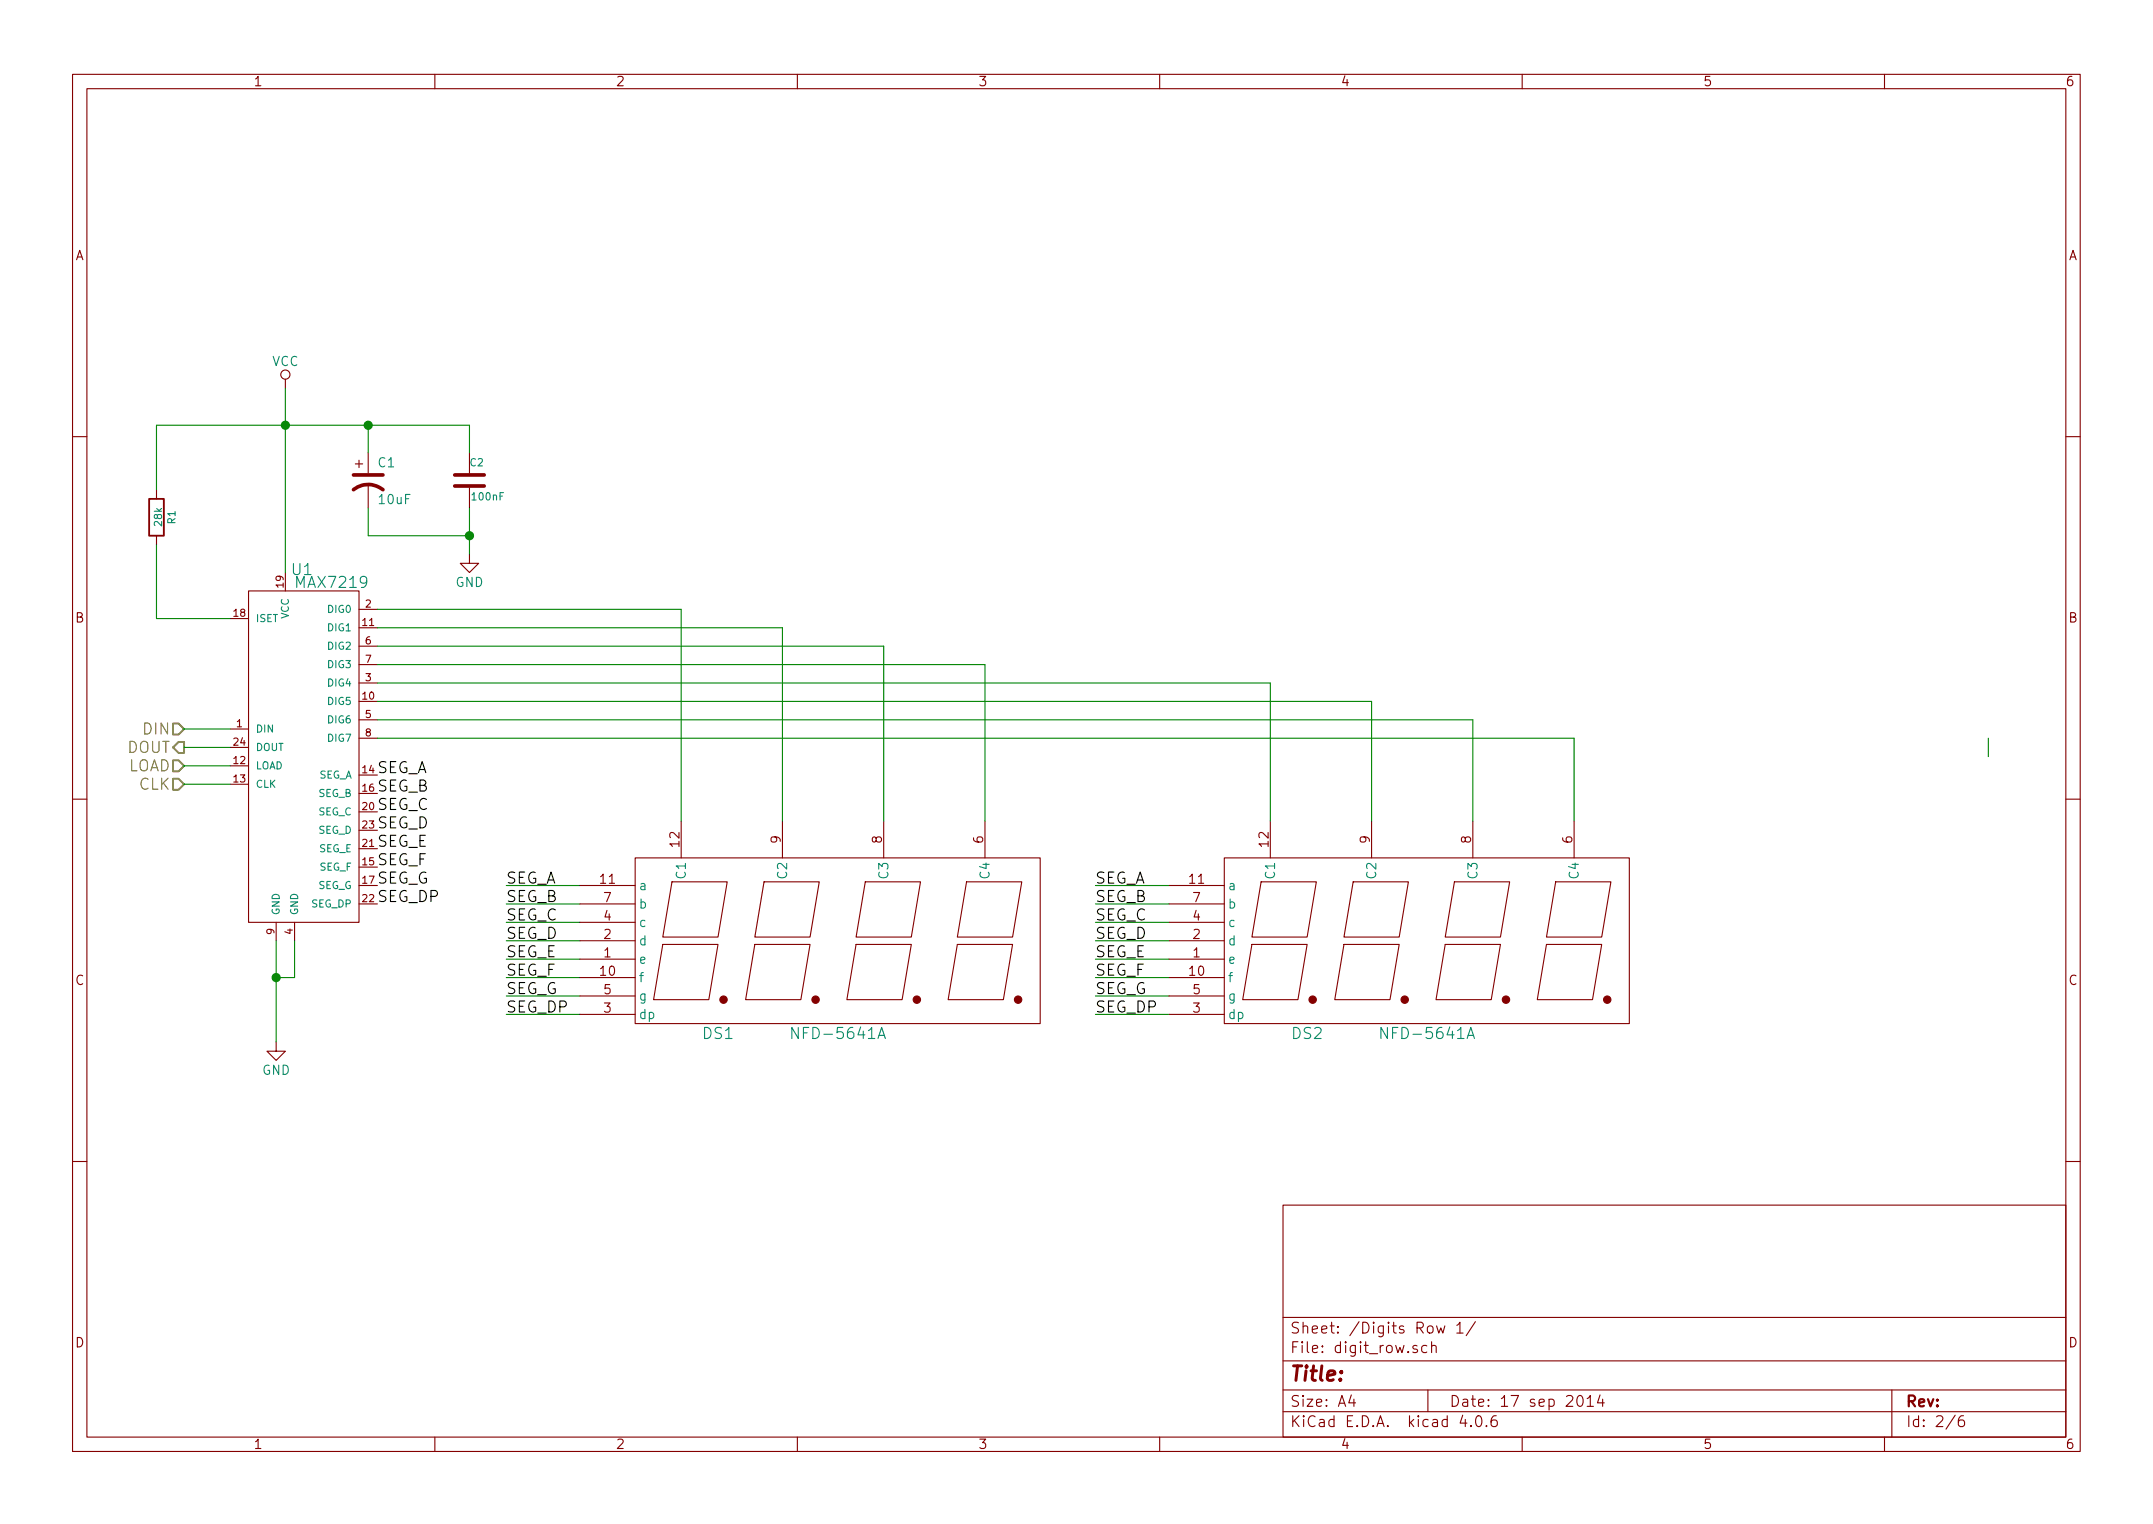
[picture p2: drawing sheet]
<svg xmlns="http://www.w3.org/2000/svg" width="297mm" height="210mm" viewBox="0 0 297 210" stroke-linecap="round" stroke-linejoin="round" font-family="sans-serif">
<g fill="none" stroke="#840000" stroke-width=".15">
<path d="M10 10.3h277v189.9h-277zM12 12.2h273v186.1h-273zM60 10.3v1.9M110 10.3v1.9M160 10.3v1.9M210 10.3v1.9M260 10.3v1.9M39.4 52.3v1.3M10 60.2h2M21.6 67.6v1.2M21.6 73.9v1.3M39.4 79v2.5"/>
<path d="M49 64h1M49.5 63.5v1M50.8 62.5v2.8M50.8 66.8v3.3M64.8 76.4v1.3h1.2l-1.2 1.3-1.3-1.3h1.3M64.8 62.5v2.8M64.8 67.3v2.8M285 60.2h2M31.7 85.3h2.6M34.3 81.5h15.2v45.7h-15.2zM49.5 84.1h2.6M49.5 94.2h2.6"/>
<path d="M49.5 99.3h2.6M49.5 89.1h2.6M49.5 91.7h2.6M49.5 96.8h2.6M49.5 86.6h2.6M10 110.3h2M31.7 100.6h2.6M31.7 105.7h2.6M31.7 108.2h2.6M31.7 103.1h2.6M49.5 101.8h2.6M49.5 112h2.6"/>
<path d="M49.5 117.1h2.6M49.5 114.5h2.6M49.5 106.9h2.6M49.5 119.6h2.6M49.5 109.5h2.6M87.6 118.4h55.9v22.8h-55.9zM94 113.3v5.1M107.9 113.3v5.1M121.9 113.3v5.1M135.9 113.3v5.1M168.9 118.4h55.9v22.8h-55.9zM175.3 113.3v5.1"/>
<path d="M189.2 113.3v5.1M203.2 113.3v5.1M217.2 113.3v5.1M285 110.3h2M38.1 127.2v2.6M40.6 127.2v2.6M49.5 124.7h2.6M49.5 122.2h2.6M80 124.7h7.6M80 122.2h7.6M80 132.3h7.6M80 129.8h7.6"/>
<path d="M80 139.9h7.6M80 127.2h7.6M80 137.4h7.6M80 134.9h7.6M91.4 130.3h7.7l-1.3 7.6h-7.6zM92.7 121.7h7.6l-1.2 7.6h-7.7zM104.1 130.3h7.7l-1.3 7.6h-7.6zM105.4 121.7h7.6l-1.2 7.6h-7.7zM118.1 130.3h7.6l-1.2 7.6h-7.7zM119.4 121.7h7.6l-1.3 7.6h-7.6zM132.1 130.3h7.6l-1.3 7.6h-7.6zM133.3 121.7h7.7l-1.3 7.6h-7.6z"/>
<path d="M161.3 124.7h7.6M161.3 122.2h7.6M161.3 132.3h7.6M161.3 129.8h7.6M161.3 139.9h7.6M161.3 127.2h7.6M161.3 137.4h7.6M161.3 134.9h7.6M172.7 130.3h7.6l-1.2 7.6h-7.7zM174 121.7h7.6l-1.3 7.6h-7.6zM185.4 130.3h7.6l-1.2 7.6h-7.7zM186.7 121.7h7.6l-1.3 7.6h-7.6z"/>
<path d="M199.4 130.3h7.6l-1.3 7.6h-7.6zM200.7 121.7h7.6l-1.3 7.6h-7.6zM213.4 130.3h7.6l-1.3 7.6h-7.6zM214.6 121.7h7.6l-1.2 7.6h-7.6zM38.1 143.8v1.2h1.3l-1.3 1.3-1.3-1.3h1.3M10 160.2h2M177 166.3h108v32h-108zM285 160.2h2M60 198.3v1.9M110 198.3v1.9M160 198.3v1.9M177 194.8h108"/>
<path d="M177 191.8h108M177 187.8h108M177 181.8h108M186.4 192.5l-.3 1h.9M186.8 193v1M195.5 185.7a.37 .37 0 0 0-.6 .1v.1a.54 .54 0 0 0 .6 .3l.1 .1-.1 .2-.1 .1-.5-.1M196.8 185.7l-.4-.1-.3 .3 .1 .6 .2 .1 .4-.1M197 191.8v3M197.5 185.7a.38 .38 0 0 1 .6 .1v.8M197.5 185.1v1.5M198.2 182.9l.3 1 .3-.7 .3 .7 .2-1M201 182.8l.4-.4v1.5"/>
<path d="M201 183.9h.9M201.8 195.2l-.4 1.1h1M202.9 196.7h.1l-.1 .1v-.1v.1M203.6 182.3l-1.3 2M203.8 195.4a.34 .34 0 0 1 .6 .2 .77 .77 0 0 1-.5 1.2 .97 .97 0 0 1-.1-1.4zM205.1 196.7h.1l-.1 .1-.1-.1h.1v.1M206.4 195.3a.59 .59 0 0 0-.7 .7l.1 .7 .2 .1h.3l.2-.1 .1-.5-.2-.2-.4-.1-.3 .3M210 198.3v1.9M217.7 192.7a.35 .35 0 0 1 .4-.2 .35 .35 0 0 1 .2 .3 .77 .77 0 0 1-.4 1.2 .9 .9 0 0 1-.2-1.3zM219 193l.4-.5v1.5M219 194h.8M220.8 192.5l-.4 1h.9"/>
<path d="M221.1 193v1M260 198.3v1.9M261 191.8v6.5M269.7 195.2l-1.2 2M270.9 195.3a.59 .59 0 0 0-.7 .7l.1 .7 .2 .1h.3l.2-.1v-.5l-.1-.2-.4-.1-.3 .3"/>
<circle cx="39.4" cy="51.7" r=".63"/>
</g>
<g fill="none" stroke="#008400" stroke-width=".15">
<path d="M39.4 53.6v25.4M50.8 58.7v3.8M21.6 75.2v10.1h10.1M50.8 70.1v3.8h14M64.8 62.5v-3.8h-43.2v8.9M64.8 70.1v6.3M52.1 84.1h41.9v29.2M52.1 86.6h55.8v26.7M52.1 89.1h69.8v24.2M52.1 91.7h83.8v21.6M52.1 94.2h123.2v19.1M52.1 96.8h137.1v16.5"/>
<path d="M52.1 99.3h151.1v14M25.4 108.2h6.3M25.4 105.7h6.3M25.4 103.1h6.3M25.4 100.6h6.3M52.1 101.8h165.1v11.5M274.3 101.8v2.6M38.1 129.8v14M40.6 129.8v5.1h-2.5M69.8 134.9h10.2M69.8 122.2h10.2M69.8 124.7h10.2"/>
<path d="M69.8 127.2h10.2M69.8 129.8h10.2M69.8 132.3h10.2M69.8 137.4h10.2M69.8 139.9h10.2M151.1 134.9h10.2M151.1 122.2h10.2M151.1 124.7h10.2M151.1 127.2h10.2M151.1 129.8h10.2M151.1 132.3h10.2M151.1 137.4h10.2"/>
<path d="M151.1 139.9h10.2"/>
</g>
<g fill="#008400" stroke="#008400" stroke-width=".25">
<circle cx="38.1" cy="134.9" r=".51"/>
<circle cx="39.4" cy="58.7" r=".51"/>
<circle cx="50.8" cy="58.7" r=".51"/>
<circle cx="64.8" cy="73.9" r=".51"/>
</g>
<path d="M23.9 99.8h.7l.8 .8-.8 .7h-.7zM23.9 104.9h.7l.8 .8-.8 .7h-.7zM23.9 107.4h.7l.8 .8-.8 .8h-.7zM24.6 102.4h.8v1.5h-.8l-.7-.8z" fill="none" stroke="#848400" stroke-width=".25"/>
<path d="M20.6 68.8h2v5.1h-2z" fill="none" stroke="#840000" stroke-width=".25"/>
<path d="M48.8 67.6a3.3 3.3 0 0 1 4 0M48.8 65.5h4M62.7 67.1h4.1M62.7 65.5h4.1" fill="none" stroke="#840000" stroke-width=".51"/>
<g fill="#840000" stroke="#840000" stroke-width=".15">
<circle cx="99.8" cy="137.9" r=".51"/>
<circle cx="112.5" cy="137.9" r=".51"/>
<circle cx="126.5" cy="137.9" r=".51"/>
<circle cx="140.5" cy="137.9" r=".51"/>
<circle cx="181.1" cy="137.9" r=".51"/>
<circle cx="193.8" cy="137.9" r=".51"/>
<circle cx="207.8" cy="137.9" r=".51"/>
<circle cx="221.7" cy="137.9" r=".51"/>
</g>
<path d="M110.1 141.8v1.5l-.9-1.5v1.5M121.1 143.3l.5-1.5 .5 1.5M121.3 142.8h.7M191.4 141.8v1.5l-.9-1.5v1.5M202.4 143.3l.5-1.5 .5 1.5M202.5 142.8h.8" fill="none" stroke="#008484" stroke-width=".15"/>
<text font-size="2.8" fill="#840000" x="178" y="190.5">Title:</text>
<g font-size="2.1" fill="#008484">
<text x="40.3" y="79.3">U1</text>
<text x="41" y="81.1">MAX7219</text>
<text x="97" y="143.4">DS1</text>
<text x="109.9" y="143.4">NFD-5641A</text>
<text x="178.3" y="143.4">DS2</text>
<text x="191.2" y="143.4">NFD-5641A</text>
</g>
<g font-size="2.1" fill="#848400">
<text x="19.8" y="101.3">DIN</text>
<text x="17.4" y="103.9">DOUT</text>
<text x="17.4" y="106.4">LOAD</text>
<text x="19.1" y="109">CLK</text>
</g>
<g font-size="2.1">
<text x="52.1" y="106.7">SEG_A</text>
<text x="52.1" y="109.2">SEG_B</text>
<text x="52.1" y="111.8">SEG_C</text>
<text x="52.1" y="114.3">SEG_D</text>
<text x="52.1" y="116.8">SEG_E</text>
<text x="52.1" y="119.4">SEG_F</text>
<text x="52.1" y="121.9">SEG_G</text>
<text x="52.1" y="124.5">SEG_DP</text>
<text x="69.8" y="121.9">SEG_A</text>
<text x="69.8" y="124.5">SEG_B</text>
<text x="151.1" y="121.9">SEG_A</text>
<text x="151.1" y="124.5">SEG_B</text>
<text x="69.8" y="127">SEG_C</text>
<text x="69.8" y="129.5">SEG_D</text>
<text x="151.1" y="127">SEG_C</text>
<text x="151.1" y="129.5">SEG_D</text>
<text x="69.8" y="132.1">SEG_E</text>
<text x="69.8" y="134.6">SEG_F</text>
<text x="69.8" y="137.2">SEG_G</text>
<text x="151.1" y="132.1">SEG_E</text>
<text x="151.1" y="134.6">SEG_F</text>
<text x="151.1" y="137.2">SEG_G</text>
<text x="69.8" y="139.7">SEG_DP</text>
<text x="151.1" y="139.7">SEG_DP</text>
</g>
<g font-size="2.1" fill="#840000">
<text x="178" y="184">Sheet: /Digits Row 1/</text>
<text x="178" y="186.7">File: digit_row.sch</text>
<text x="178" y="196.9">KiCad E.D.A. kicad 4.0.6</text>
<text x="178" y="194.1">Size: A4</text>
<text x="200" y="194.1">Date: 17 sep 2014</text>
<text x="263" y="194.1">Rev:</text>
<text x="263" y="196.9">Id: 2/6</text>
</g>
<g font-size="1.8" fill="#840000">
<text x="35" y="11.9">1</text>
<text x="85" y="11.9">2</text>
<text x="135" y="11.9">3</text>
<text x="185" y="11.9">4</text>
<text x="235" y="11.9">5</text>
<text x="285" y="11.9">6</text>
<text x="10.4" y="35.9">A</text>
<text x="285.4" y="35.9">A</text>
<text x="10.4" y="85.9">B</text>
<text x="285.4" y="85.9">B</text>
<text x="93.7" y="116.8" transform="rotate(-90 93.7 116.8)">12</text>
<text x="107.7" y="116.3" transform="rotate(-90 107.7 116.3)">9</text>
<text x="121.7" y="116.3" transform="rotate(-90 121.7 116.3)">8</text>
<text x="135.6" y="116.3" transform="rotate(-90 135.6 116.3)">6</text>
<text x="175" y="116.8" transform="rotate(-90 175 116.8)">12</text>
<text x="189" y="116.3" transform="rotate(-90 189 116.3)">9</text>
<text x="202.9" y="116.3" transform="rotate(-90 202.9 116.3)">8</text>
<text x="216.9" y="116.3" transform="rotate(-90 216.9 116.3)">6</text>
<text x="82.9" y="121.9">11</text>
<text x="83.3" y="124.5">7</text>
<text x="164.1" y="121.9">11</text>
<text x="164.6" y="124.5">7</text>
<text x="83.3" y="129.5">2</text>
<text x="83.3" y="127">4</text>
<text x="164.6" y="129.5">2</text>
<text x="164.6" y="127">4</text>
<text x="10.4" y="135.9">C</text>
<text x="82.9" y="134.6">10</text>
<text x="83.3" y="132.1">1</text>
<text x="83.3" y="137.2">5</text>
<text x="164.1" y="134.6">10</text>
<text x="164.6" y="132.1">1</text>
<text x="164.6" y="137.2">5</text>
<text x="285.4" y="135.9">C</text>
<text x="83.3" y="139.7">3</text>
<text x="164.6" y="139.7">3</text>
<text x="10.4" y="185.9">D</text>
<text x="285.4" y="185.9">D</text>
<text x="35" y="199.9">1</text>
<text x="85" y="199.9">2</text>
<text x="135" y="199.9">3</text>
<text x="185" y="199.9">4</text>
<text x="235" y="199.9">5</text>
<text x="285" y="199.9">6</text>
</g>
<g font-size="1.8" fill="#008484">
<text x="37.5" y="50.5">VCC</text>
<text x="52.2" y="64.5">C1</text>
<text x="52.3" y="69.5">10uF</text>
<text x="62.8" y="81">GND</text>
<text x="88.1" y="125.3">b</text>
<text x="88.1" y="122.8">a</text>
<text x="94.6" y="121.1" transform="rotate(-90 94.6 121.1)">C1</text>
<text x="108.6" y="121.1" transform="rotate(-90 108.6 121.1)">C2</text>
<text x="122.6" y="121.1" transform="rotate(-90 122.6 121.1)">C3</text>
<text x="136.5" y="121.1" transform="rotate(-90 136.5 121.1)">C4</text>
<text x="169.4" y="125.3">b</text>
<text x="169.4" y="122.8">a</text>
<text x="175.9" y="121.1" transform="rotate(-90 175.9 121.1)">C1</text>
<text x="189.9" y="121.1" transform="rotate(-90 189.9 121.1)">C2</text>
<text x="203.8" y="121.1" transform="rotate(-90 203.8 121.1)">C3</text>
<text x="217.8" y="121.1" transform="rotate(-90 217.8 121.1)">C4</text>
<text x="88.1" y="130.4">d</text>
<text x="88.1" y="127.9">c</text>
<text x="169.4" y="130.4">d</text>
<text x="169.4" y="127.9">c</text>
<text x="88.1" y="133">e</text>
<text x="88.1" y="135.5">f</text>
<text x="169.4" y="133">e</text>
<text x="169.4" y="135.5">f</text>
<text x="88.1" y="140.6">dp</text>
<text x="88.1" y="138">g</text>
<text x="169.4" y="140.6">dp</text>
<text x="169.4" y="138">g</text>
<text x="36.1" y="148.3">GND</text>
</g>
<g font-size="1.4" fill="#008484">
<text x="64.9" y="64.3">C2</text>
<text x="65.2" y="69">100nF</text>
<text x="22.4" y="72.5" transform="rotate(-90 22.4 72.5)">28k</text>
<text x="24.2" y="72.3" transform="rotate(-90 24.2 72.3)">R1</text>
<text x="35.3" y="85.8">ISET</text>
<text x="39.9" y="85.5" transform="rotate(-90 39.9 85.5)">VCC</text>
<text x="45.3" y="84.6">DIG0</text>
<text x="45.3" y="89.6">DIG2</text>
<text x="45.3" y="87.1">DIG1</text>
<text x="45.3" y="94.7">DIG4</text>
<text x="45.3" y="92.2">DIG3</text>
<text x="35.3" y="101.1">DIN</text>
<text x="45.3" y="99.8">DIG6</text>
<text x="45.3" y="97.3">DIG5</text>
<text x="35.3" y="106.1">LOAD</text>
<text x="35.3" y="103.6">DOUT</text>
<text x="43.8" y="107.4">SEG_A</text>
<text x="45.3" y="102.3">DIG7</text>
<text x="35.3" y="108.7">CLK</text>
<text x="43.8" y="112.5">SEG_C</text>
<text x="43.8" y="110">SEG_B</text>
<text x="43.8" y="115">SEG_D</text>
<text x="43.9" y="117.6">SEG_E</text>
<text x="42.9" y="125.2">SEG_DP</text>
<text x="43.8" y="122.7">SEG_G</text>
<text x="44" y="120.1">SEG_F</text>
<text x="38.6" y="126.2" transform="rotate(-90 38.6 126.2)">GND</text>
<text x="41.1" y="126.2" transform="rotate(-90 41.1 126.2)">GND</text>
</g>
<g font-size="1.4" fill="#840000">
<text x="39.1" y="81" transform="rotate(-90 39.1 81)">19</text>
<text x="50.4" y="83.8">2</text>
<text x="32.3" y="85.1">18</text>
<text x="50" y="86.4">11</text>
<text x="50.4" y="88.9">6</text>
<text x="50.4" y="94">3</text>
<text x="50.4" y="91.4">7</text>
<text x="32.6" y="100.3">1</text>
<text x="50" y="96.5">10</text>
<text x="50.4" y="99.1">5</text>
<text x="50.4" y="101.6">8</text>
<text x="32.3" y="105.4">12</text>
<text x="32.3" y="107.9">13</text>
<text x="32.3" y="102.9">24</text>
<text x="50" y="106.7">14</text>
<text x="50" y="111.8">20</text>
<text x="50" y="109.2">16</text>
<text x="50" y="116.8">21</text>
<text x="50" y="114.3">23</text>
<text x="50" y="119.4">15</text>
<text x="50" y="124.5">22</text>
<text x="50" y="121.9">17</text>
<text x="37.8" y="128.9" transform="rotate(-90 37.8 128.9)">9</text>
<text x="40.4" y="128.9" transform="rotate(-90 40.4 128.9)">4</text>
</g>
</svg>
